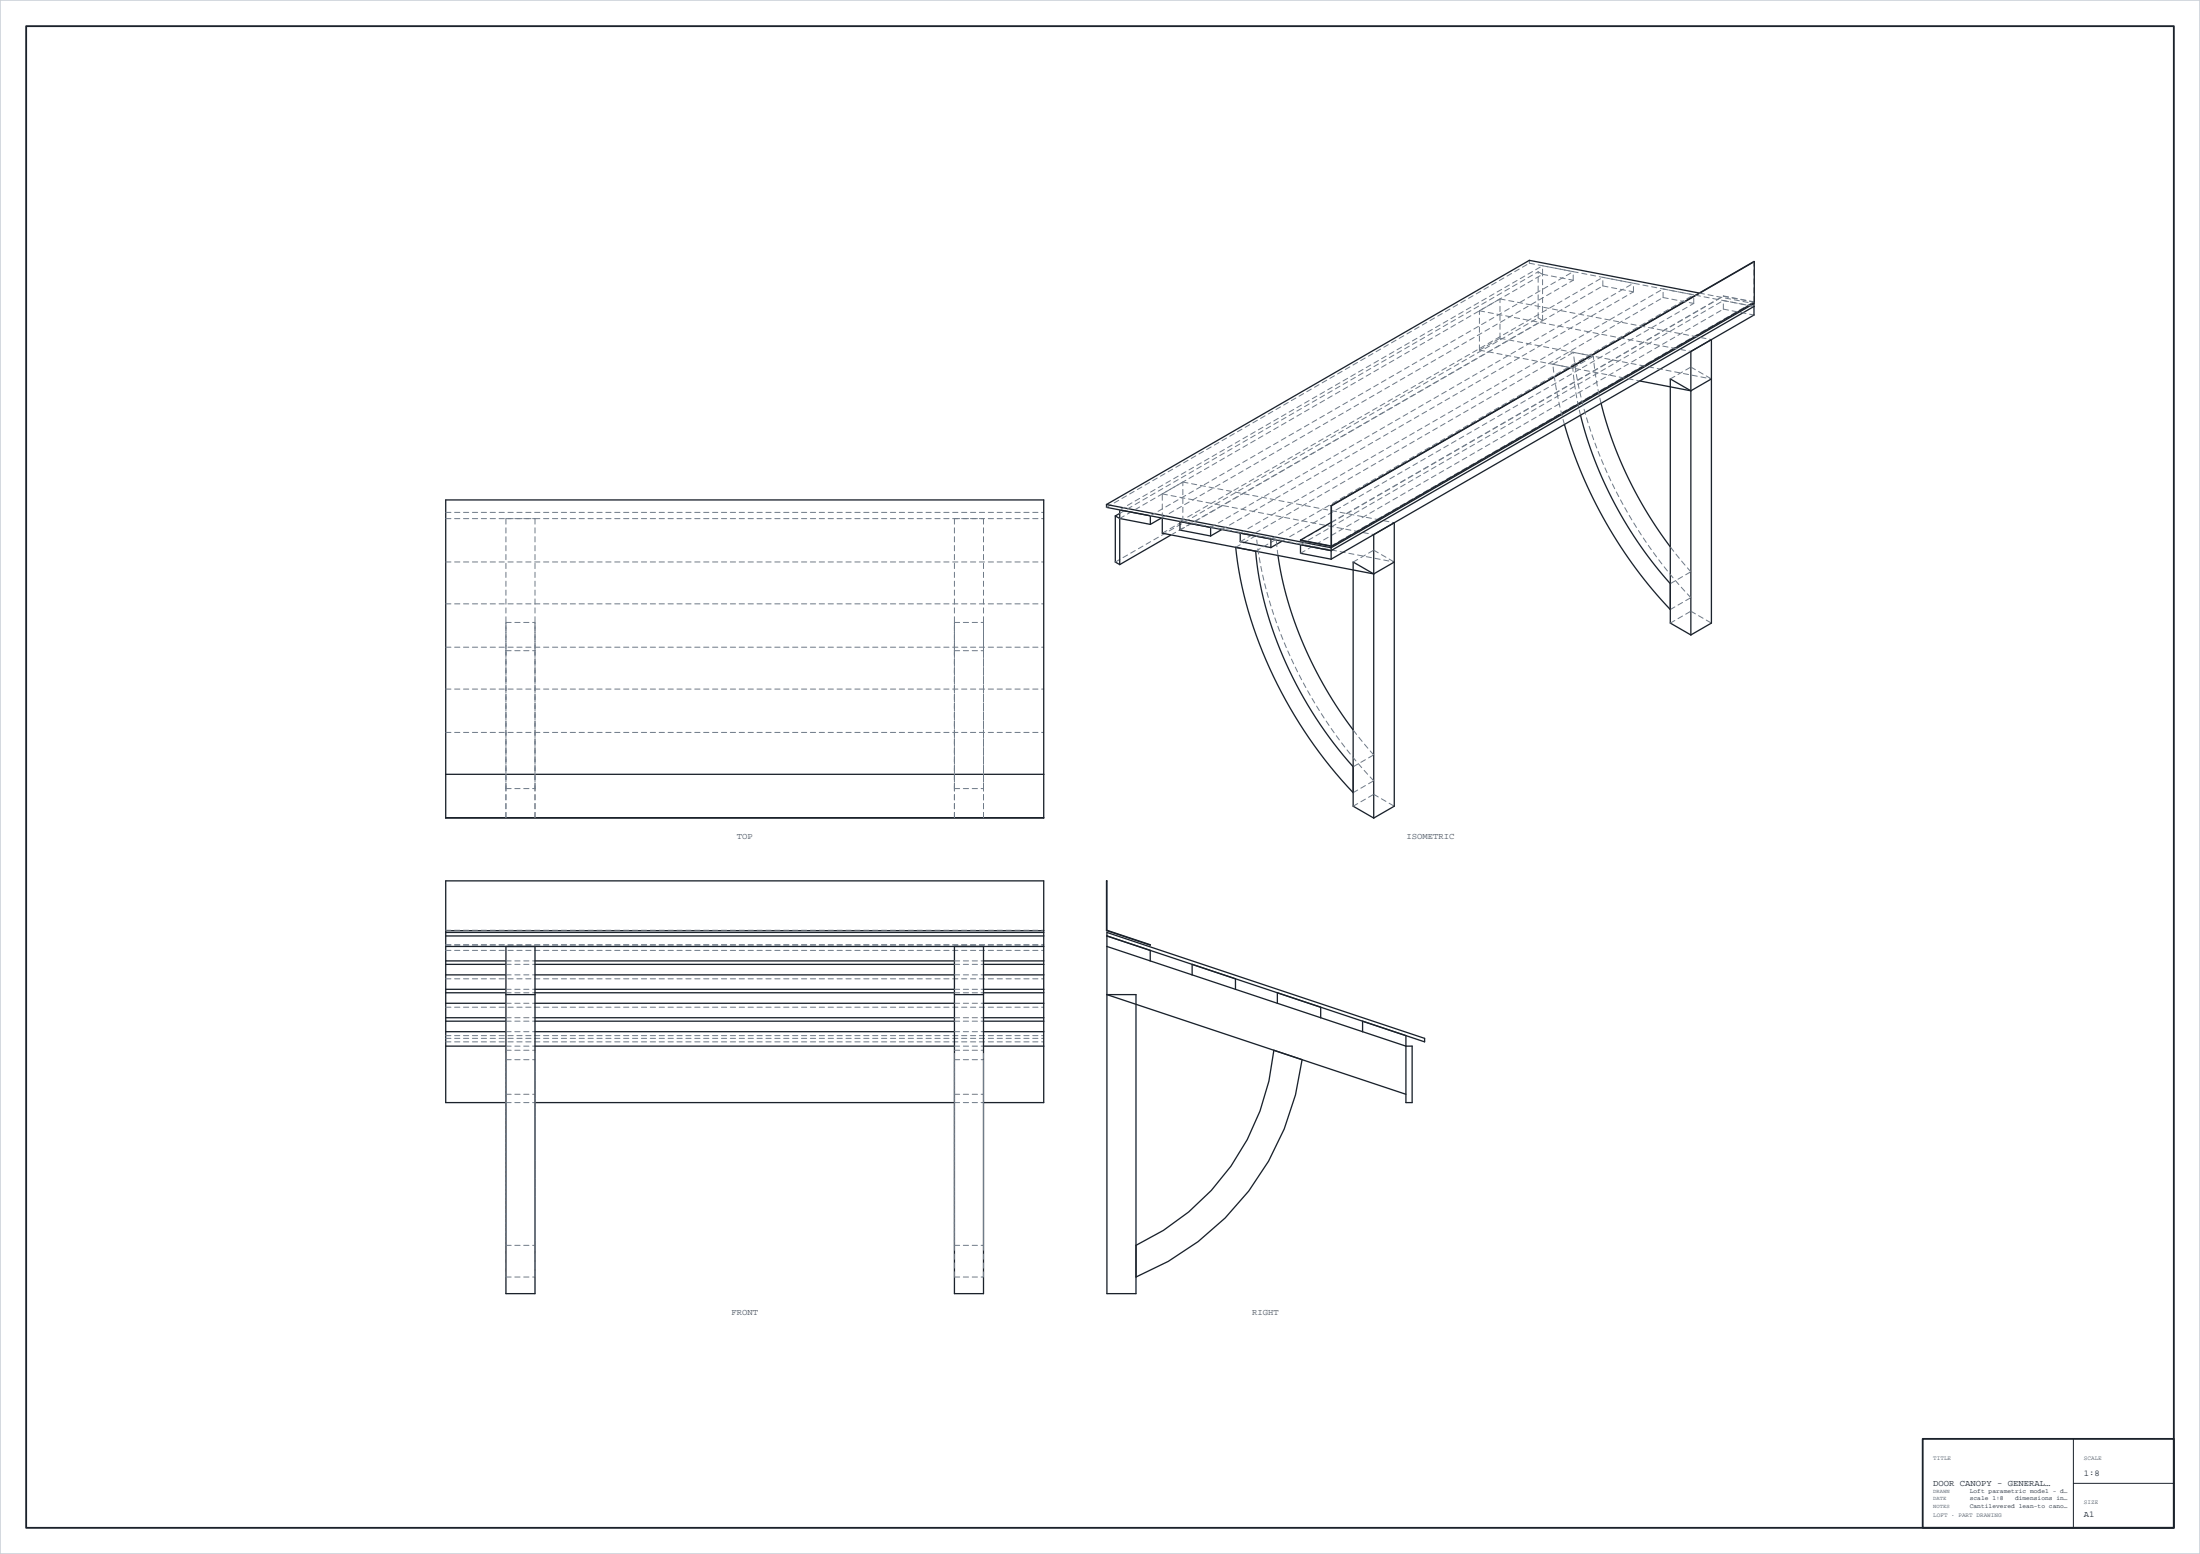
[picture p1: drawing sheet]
<svg xmlns="http://www.w3.org/2000/svg" width="841mm" height="594mm" viewBox="0 0 841 594" stroke-linecap="round" stroke-linejoin="round" font-family="sans-serif">
<path d="M0 0h841v594h-841z" fill-rule="evenodd" fill="#fff" stroke="#c9cfd7" stroke-width=".6"/>
<path d="M10 10h821v574h-821zM735 550h96v34h-96z" fill="none" stroke="#1b222b" stroke-width=".7"/>
<g fill="none" stroke="#1b222b" stroke-width=".5">
<path d="M649.6 112l-65-12.5-161.6 93.3M670 115.9l.5 .1M670.5 116v4.4l-161.6 93.3M670.5 117.1l-161.6 93.4M670.5 116l-161.6 93.4M670.6 100l-161.7 93.3M670.6 100v15.6l-161.6 93.3M670.6 100l-161.6 93.3M646.4 134.4l7.8-4.6v108.4l-7.8 4.5zM604.2 158.7a153.9 153.9 0 0 0 34.3 64.4M612 154.2a153.3 153.3 0 0 0 26.5 54.8M626.8 145.6l19.6 3.8"/>
<path d="M646.4 149.4l-7.9-4.6v93.4l7.9 4.5M654.2 144.8l-7.8 4.6M598 162.3a173.2 173.2 0 0 0 40.5 70.7M170.4 191.1h228.6v121.6h-228.6zM423 192.8v1.1l85.9 16.6M423 192.8l85.9 16.6M426.4 197.2v17.6l1.6 1M426.4 197.2l1.6 1 11.8 2.2M428 196.2l-1.6 1M428 194.9v20.9M439.8 197.2v3.2M444 198l-4.2 2.4"/>
<path d="M444.3 198v5.8l80.8 15.6M451.1 199.3v3.3l11.7 2.3M508.9 193.3v15.4l-11.8-2.3M508.9 199.7l-11.8 6.7M508.9 193.3h.1M509 193.3v15.6M447.7 204.5l-19.7 11.3M462.8 201.6v3.3M467 202.4l-4.2 2.5M472.4 209.2a163.9 163.9 0 0 0 34.1 81.2l6.3 7.7 4.5 4.9M474.1 203.8l11.7 2.2v3.3l-11.7-2.2zM480 210.7a144 144 0 0 0 28.1 71.1l9.2 11.3"/>
<path d="M488.5 212.3a148.3 148.3 0 0 0 28.8 66.7M490.1 206.9l-4.3 2.4M497.1 206.4l11.9 2.5M508.9 210.5l-11.8-2.3v3.3l11.8 2.2M508.9 209.4v4.3M525.1 219.4l-7.8-4.6v93.4l7.8 4.5M525.1 204.3l7.9-4.5v108.4l-7.9 4.5zM533 214.8l-7.9 4.6M170.4 296h228.6M170.4 312.5h228.6M423 336.7l.1 18.9 16.6 5.7-16.7-5.5zM170.4 357.8h228.6"/>
<path d="M170.4 356.4h228.6M170.4 355.8h228.6M170.4 379.5h23M170.4 378.2h23M170.4 372.6h23M170.4 368.6h23M170.4 367.3h23M170.4 361.8h228.6M193.4 361.8v132.7h11.1v-132.7M204.5 379.5h160.4M204.5 378.2h160.4M204.5 372.6h160.4"/>
<path d="M204.5 368.6h160.4M204.5 367.3h160.4M364.9 361.8v132.7h11.1v-132.7M376 379.5h23M376 378.2h23M376 372.6h23M376 368.6h23M376 367.3h23M423.1 361.8l49.2 16.4M439.7 367.3v-4l-16.6-5.5 121.5 40.4v-1.3l-121.5-40.5v138.1h11.2v-114.3h-11.2l114.3 38.1M455.7 372.6v-4l16.6 5.5v4.1M472.3 378.2l48.6 16.2"/>
<path d="M488.3 379.5v4M170.4 399.9h23M170.4 394.4h23M170.4 390.3h23M170.4 389h23M170.4 383.5h23M193.4 380.2h11.1M204.5 399.9h160.4M204.5 394.4h160.4M204.5 390.3h160.4M204.5 389h160.4M204.5 383.5h160.4"/>
<path d="M364.9 380.2h11.1M376 399.9h23M376 394.4h23M376 390.3h23M376 389h23M376 383.5h23M504.9 385v4M520.9 390.3l16.5 5.6v25.6h2.4v-21.6h-2.4l-16.5-5.5zM193.4 421.5h-23v-84.8h228.6v84.8h-23M204.5 421.5h160.4M434.3 476a91.7 91.7 0 0 0 52.7-74.5l10.8 3.6a102.8 102.8 0 0 1-63.5 83"/>
</g>
<g fill="none" stroke="#6e7a88" stroke-width=".38" stroke-dasharray="2 1.4">
<path d="M565.5 118.8l7.9-4.5M565.5 118.8l80.9 15.6M573.4 114.3l80.8 15.5M584.6 100.6v-1.1M584.6 100.6l85.9 16.5M588 103.9l1.7 1M589.7 104.9v-3.3M589.7 104.9l11.7 2.2M589.7 101.6l11.7 2.2M601.4 107.1v-3.3M612.7 109.3v-3.3M612.7 109.3l11.7 2.3"/>
<path d="M612.7 106l11.7 2.3M624.4 111.6v-3.3M635.8 113.7v-3.2M635.8 113.7l11.7 2.3M635.8 110.5l11.7 2.2M647.5 116v-3.3M649.6 112l20.4 3.9M658.8 118.2v-3.3M658.8 118.2l11.7 2.2M658.8 114.9l11.7 2.2M658.8 113.2v-.1M658.8 113.2l11.7 2.3"/>
<path d="M658.8 113.1l11.7 2.3M670.5 115.5l.1 .1M670.5 115.4v-15.5M565.5 133.8v-15M565.5 133.8l7.9-4.5M565.5 133.8l61.3 11.8M573.4 129.3v-15M573.4 129.3l80.8 15.5M588 121.5v-17.6M588 121.5l1.7 1M589.7 122.5v-17.6M593.6 139.2l7.6 1.5"/>
<path d="M593.6 139.2l7.9-4.5M601.5 134.7l7.6 1.5M601.2 140.7l7.9-4.5M604.2 158.7l-1.9-9.1-1.1-8.9M612 154.2l-1.8-9.2-1.1-8.8M638.5 144.8l7.9-4.5M646.4 140.3l7.8 4.5M598 162.3l-2.7-11.7-1.7-11.4M170.4 198.2h228.6M170.4 195.9h228.6M193.4 198.2h11.1M364.9 198.2h11.1"/>
<path d="M423 193.9l161.6-93.3M428 198.2l161.7-93.3M428 196.2l160-92.3M428 194.9l161.7-93.3M439.8 197.2l161.6-93.4M444 198l157.4-90.9M444.3 198v-9.2M444.3 188.8l7.9-4.5M444.3 188.8l80.8 15.5M451.1 199.3l161.6-93.3M452.2 199.3v-15M452.2 199.3l80.8 15.5"/>
<path d="M452.2 184.3l80.8 15.5M508.9 199.7l149.9-86.6M170.4 214.8h228.6M426.4 214.8l161.6-93.3M444.3 203.8l7.9-4.5M447.7 204.5l142-82M451.1 202.6l161.6-93.3M462.8 201.6l161.6-93.3M467 202.4l157.4-90.8M472.4 209.2l7.8-4.5M474.1 207.1l161.7-93.4M474.1 203.8l161.7-93.3"/>
<path d="M480 210.7l7.9-4.5M480.2 204.7l7.7 1.5M485.8 206l161.7-93.3M488.5 212.3l-.6-6.1M490.1 206.9l157.4-90.9M497.1 211.5l161.7-93.3M497.1 208.2l161.7-93.3M497.1 206.6l161.7-93.4M508.9 208.8l161.6-93.3M508.9 208.7l161.6-93.3M517.3 214.8l7.8-4.5M525.1 210.3l7.9 4.5"/>
<path d="M646.4 218.6l-7.9-9.6M170.4 230.8h228.6M193.4 237.9h11.1M364.9 237.9h11.1M638.5 238.2l7.9-4.6M638.5 233l7.9-4.6M638.5 223.1l7.9-4.5M646.4 233.6l7.8 4.6M646.4 228.4a169.1 169.1 0 0 1-44.2-87.8l-.7-5.9M170.4 247.4h228.6M193.4 248.7v-10.8M193.4 248.7h11.1"/>
<path d="M204.5 248.7v-10.8M364.9 248.7v-10.8M364.9 248.7h11.1M376 248.7v-10.8M170.4 280h228.6M170.4 263.4h228.6M517.3 293.1l7.8-4.5M525.1 298.4a169.1 169.1 0 0 1-44.1-87.8l-.8-5.9M525.1 288.6l-7.8-9.6M193.4 312.5v-11.1M193.4 312.5v-114.3M193.4 301.4h11.1"/>
<path d="M193.4 301.4v-52.7M193.4 301.4v-63.5M204.5 312.5v-11.1M204.5 312.5v-114.3M204.5 301.4v-52.7M204.5 301.4v-63.5M364.9 312.5v-11.1M364.9 312.5v-114.3M364.9 301.4h11.1M364.9 301.4v-52.7M364.9 301.4v-63.5M376 312.5v-11.1"/>
<path d="M376 312.5v-114.3M376 301.4v-52.7M376 301.4v-63.5M517.3 308.2l7.8-4.6M517.3 303l7.8-4.6M525.1 303.6l7.9 4.6M170.4 355.6h228.6M170.4 374.1h228.6M170.4 363.3h228.6M170.4 361.3h228.6M170.4 361.1h228.6M193.4 379.5h11.1"/>
<path d="M193.4 378.2h11.1M193.4 372.6h11.1M193.4 368.6h11.1M193.4 367.3h11.1M364.9 379.5h11.1M364.9 378.2h11.1M364.9 372.6h11.1M364.9 368.6h11.1M364.9 367.3h11.1M170.4 398.2h228.6M170.4 396.9h228.6M170.4 395.9h228.6"/>
<path d="M170.4 385h228.6M193.4 399.9h11.1M193.4 394.4h11.1M193.4 390.3h11.1M193.4 389h11.1M193.4 383.5h11.1M364.9 399.9h11.1M364.9 394.4h11.1M364.9 390.3h11.1M364.9 389h11.1M364.9 383.5h11.1M193.4 418.3h11.1"/>
<path d="M193.4 405.1h11.1M193.4 401.5h11.1M364.9 418.3h11.1M364.9 405.1h11.1M364.9 401.5h11.1M193.4 421.5h11.1M364.9 421.5h11.1M193.4 476h11.1M193.4 476v-74.5M204.5 476v-74.5M364.9 476h11.1M364.9 476v-74.5"/>
<path d="M376 476v-74.5M193.4 488.1h11.1M193.4 488.1v-83M204.5 488.1v-83M364.9 488.1h11.1M364.9 488.1v-83M376 488.1v-83"/>
</g>
<path d="M792.6 550v34M792.6 567h38.4" fill="none" stroke="#1b222b" stroke-width=".38"/>
<g font-size="3.4" fill="#48525e">
<text x="281.6" y="320.7">TOP</text>
<text x="537.6" y="320.7">ISOMETRIC</text>
<text x="279.6" y="502.5">FRONT</text>
<text x="478.7" y="502.5">RIGHT</text>
</g>
<g font-size="3.4" fill="#1b222b">
<text x="796.6" y="564">1:8</text>
<text x="739" y="568">DOOR CANOPY - GENERAL…</text>
<text x="796.6" y="580">A1</text>
</g>
<g font-size="2.4" fill="#1b222b">
<text x="753" y="570.5">Loft parametric model - d…</text>
<text x="753" y="573.5">scale 1:8</text>
<text x="770.3" y="573.5">dimensions in…</text>
<text x="753" y="576.5">Cantilevered lean-to cano…</text>
</g>
<g font-size="2.3" fill="#48525e">
<text x="739" y="558">TITLE</text>
<text x="796.6" y="558">SCALE</text>
<text x="796.6" y="575">SIZE</text>
<text x="739" y="580">LOFT · PART DRAWING</text>
</g>
<g font-size="2.1" fill="#48525e">
<text x="739" y="570.5">DRAWN</text>
<text x="739" y="573.5">DATE</text>
<text x="739" y="576.5">NOTES</text>
</g>
</svg>
